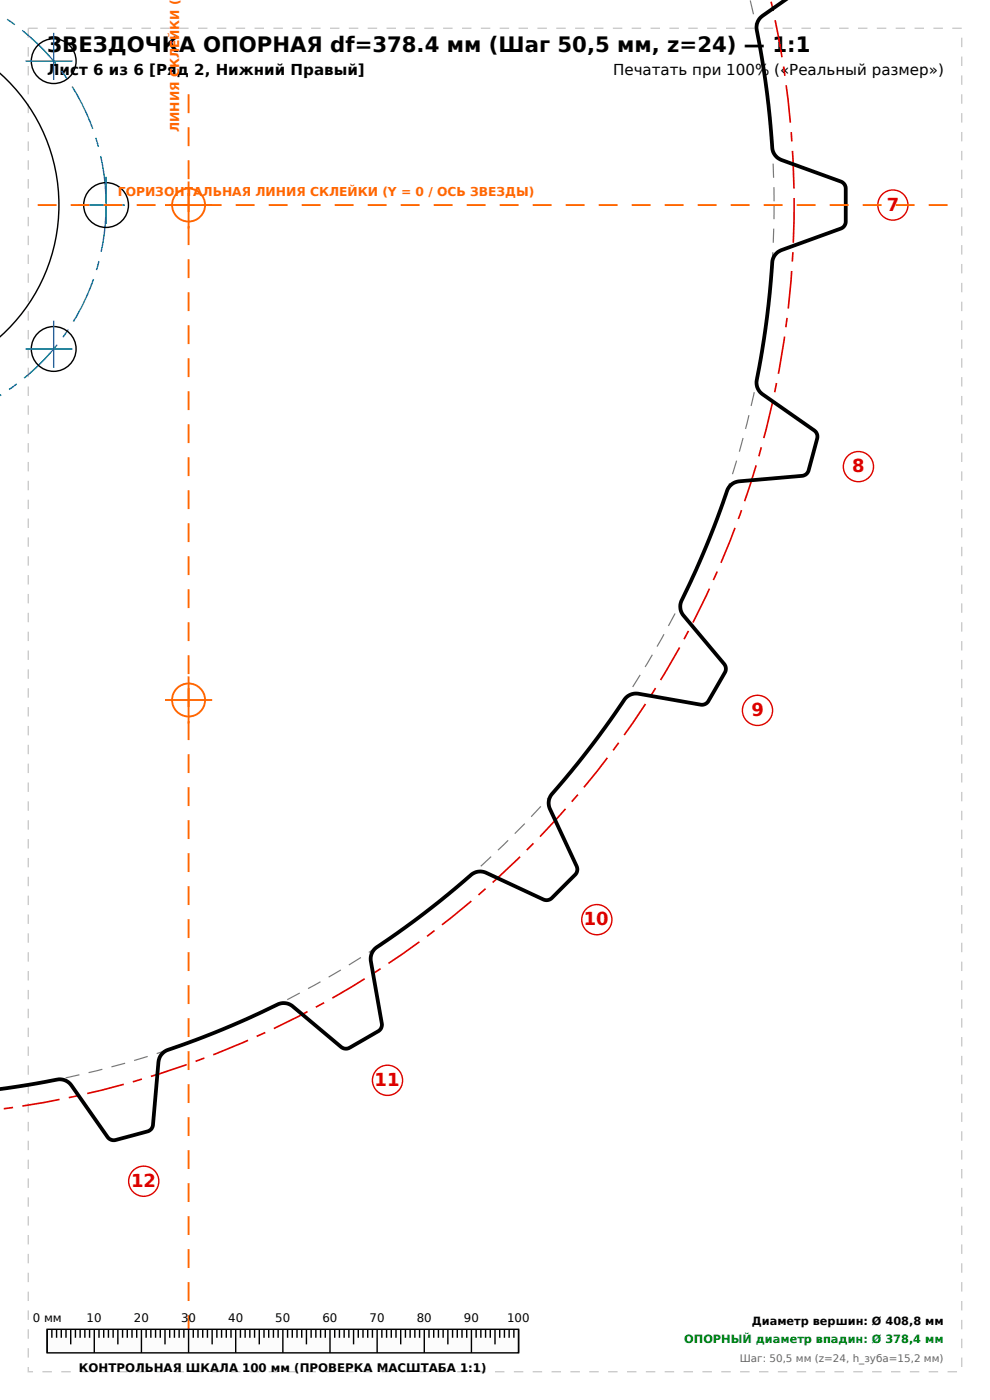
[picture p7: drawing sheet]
<svg xmlns="http://www.w3.org/2000/svg" width="210mm" height="297mm" viewBox="0 0 210 297" stroke-linecap="round" stroke-linejoin="round" font-family="sans-serif">
<path d="M6 6h198v285h-198z" fill="none" stroke="#ccc" stroke-width=".3" stroke-dasharray="2 2" stroke-linecap="butt"/>
<path d="M163.5 0a191.1 191.1 0 0 1 4.9 43.5M168.4 43.5a193.4 193.4 0 0 1-168.4 191.8M0 235.3h-.1" fill="none" stroke="#d00" stroke-width=".35" stroke-dasharray="8 2 2 2" stroke-linecap="butt"/>
<path d="M159.1 0a186.1 186.1 0 0 1 5.1 43.5M164.2 43.5a189.2 189.2 0 0 1-156.7 186.4M7.5 229.9l-7.5 1.1" fill="none" stroke="#777" stroke-width=".25" stroke-dasharray="3 2" stroke-linecap="butt"/>
<g fill="none" stroke="#000" stroke-width=".3">
<path d="M0 15.5a37.5 37.5 0 0 1-.1 56"/>
<circle cx="11.4" cy="13" r="4.8"/>
<circle cx="22.5" cy="43.5" r="4.8"/>
<circle cx="11.4" cy="74" r="4.8"/>
</g>
<path d="M-.1 3.1a47.4 47.4 0 0 1 22.6 40.4M5.4 13h12M11.4 7v12M22.5 37.5v12M16.5 43.5h12M22.5 43.5a47.4 47.4 0 0 1-22.6 40.4M5.4 74h12M11.4 68v12" fill="none" stroke="#06c" stroke-width=".3" stroke-dasharray="10 2 2 2" stroke-linecap="butt"/>
<path d="M166.6 0l-5 3.5a2.99 2.99 0 0 0-1.1 2.9l1.3 7.1a230.9 230.9 0 0 1 2.1 18.5 3.1 3.1 0 0 0 1.9 1.9l12.5 4.6 .6 .4 .3 .4 .2 .7v7l-.2 .8-.7 .6-12.9 4.7a2.98 2.98 0 0 0-1.8 2.6l-1.1 11.6-1.8 11.5a5.5 5.5 0 0 0-.3 3.2 3 3 0 0 0 1.2 1.6l10.9 7.7 .5 .5 .2 1.1-1.9 6.9-.4 .7-.8 .4-13.7 1.2a2.98 2.98 0 0 0-2.4 2l-3.1 8.5a205.6 205.6 0 0 1-6.6 15.1 2.94 2.94 0 0 0 .5 2.9l8.6 10.3 .3 .6 .1 .5-.2 .7-3.6 6.1-.6 .6-.9 .1-13.5-2.4a3 3 0 0 0-2.8 1.4l-3 4.4-4.3 5.8-3.9 4.9-4.2 4.9a2.99 2.99 0 0 0-.3 3.1l5.6 12.2 .2 .6-.4 1.1-5 5-.7 .4h-1l-12.3-5.7a2.98 2.98 0 0 0-3.2 .4l-9.7 8-10.2 7.3a3 3 0 0 0-1.3 3l2.3 13.2v.7l-.7 .9-6.1 3.6-1 .2-.7-.3-10.6-8.8a3 3 0 0 0-3-.3l-4.1 1.9a220.3 220.3 0 0 1-19.8 8 2.99 2.99 0 0 0-1.4 2.3l-1.2 13.3-.2 .7-.8 .7-6.9 1.8h-.9l-.8-.6-7.8-11.1a2.99 2.99 0 0 0-2.9-1.1l-12.2 2" fill="none" stroke="#000" stroke-width=".8"/>
<g fill="#fff" stroke="#d00" stroke-width=".3">
<circle cx="189.4" cy="43.5" r="3.2"/>
<circle cx="182.1" cy="99" r="3.2"/>
<circle cx="160.7" cy="150.7" r="3.2"/>
<circle cx="126.6" cy="195.1" r="3.2"/>
<circle cx="82.2" cy="229.2" r="3.2"/>
<circle cx="30.5" cy="250.6" r="3.2"/>
</g>
<path d="M40 20v262M8 43.5h194" fill="none" stroke="#f60" stroke-width=".4" stroke-dasharray="4 3" stroke-linecap="butt"/>
<g fill="none" stroke="#f60" stroke-width=".4">
<path d="M40 38.5v10M35 43.5h10M35 148.5h10M40 143.5v10"/>
<circle cx="40" cy="43.5" r="3.5"/>
<circle cx="40" cy="148.5" r="3.5"/>
</g>
<path d="M10 282h100v5h-100z" fill="#fcfcfc" stroke="#000" stroke-width=".3"/>
<g fill="none" stroke="#000" stroke-width=".3">
<path d="M10 282v5M11 282v1.8M12 282v1.8M13 282v1.8M14 282v1.8M15 282v3.2M16 282v1.8M17 282v1.8M18 282v1.8M19 282v1.8M20 282v5M21 282v1.8"/>
<path d="M22 282v1.8M23 282v1.8M24 282v1.8M25 282v3.2M26 282v1.8M27 282v1.8M28 282v1.8M29 282v1.8M30 282v5M31 282v1.8M32 282v1.8M33 282v1.8"/>
<path d="M34 282v1.8M35 282v3.2M36 282v1.8M37 282v1.8M38 282v1.8M39 282v1.8M40 282v5M41 282v1.8M42 282v1.8M43 282v1.8M44 282v1.8M45 282v3.2"/>
<path d="M46 282v1.8M47 282v1.8M48 282v1.8M49 282v1.8M50 282v5M51 282v1.8M52 282v1.8M53 282v1.8M54 282v1.8M55 282v3.2M56 282v1.8M57 282v1.8"/>
<path d="M58 282v1.8M59 282v1.8M60 282v5M61 282v1.8M62 282v1.8M63 282v1.8M64 282v1.8M65 282v3.2M66 282v1.8M67 282v1.8M68 282v1.8M69 282v1.8"/>
<path d="M70 282v5M71 282v1.8M72 282v1.8M73 282v1.8M74 282v1.8M75 282v3.2M76 282v1.8M77 282v1.8M78 282v1.8M79 282v1.8M80 282v5M81 282v1.8"/>
<path d="M82 282v1.8M83 282v1.8M84 282v1.8M85 282v3.2M86 282v1.8M87 282v1.8M88 282v1.8M89 282v1.8M90 282v5M91 282v1.8M92 282v1.8M93 282v1.8"/>
<path d="M94 282v1.8M95 282v3.2M96 282v1.8M97 282v1.8M98 282v1.8M99 282v1.8M100 282v5M101 282v1.8M102 282v1.8M103 282v1.8M104 282v1.8M105 282v3.2"/>
<path d="M106 282v1.8M107 282v1.8M108 282v1.8M109 282v1.8M110 282v5"/>
</g>
<text font-size="4.5" x="10" y="11">ЗВЕЗДОЧКА ОПОРНАЯ df=378.4 мм (Шаг 50,5 мм, z=24) — 1:1</text>
<g font-size="3.8" fill="#d00">
<text x="188.1" y="44.7">7</text>
<text x="180.8" y="100.2">8</text>
<text x="159.4" y="151.9">9</text>
<text x="123.8" y="196.3">10</text>
<text x="79.5" y="230.4">11</text>
<text x="27.8" y="251.8">12</text>
</g>
<g font-size="3.2">
<text x="10" y="16">Лист 6 из 6 [Ряд 2, Нижний Правый]</text>
<text x="130" y="16">Печатать при 100% («Реальный размер»)</text>
</g>
<g font-size="2.6" fill="#f60">
<text x="38" y="28" transform="rotate(-90 38 28)">ЛИНИЯ СКЛЕЙКИ (</text>
<text x="25" y="41.5">ГОРИЗОНТАЛЬНАЯ ЛИНИЯ СКЛЕЙКИ (Y = 0 / ОСЬ ЗВЕЗДЫ)</text>
</g>
<g font-size="2.5">
<text x="7" y="280.5">0 мм</text>
<text x="18.4" y="280.5">10</text>
<text x="28.4" y="280.5">20</text>
<text x="38.4" y="280.5">30</text>
<text x="48.4" y="280.5">40</text>
<text x="58.4" y="280.5">50</text>
<text x="68.4" y="280.5">60</text>
<text x="78.4" y="280.5">70</text>
<text x="88.4" y="280.5">80</text>
<text x="98.4" y="280.5">90</text>
<text x="107.6" y="280.5">100</text>
<text x="16.7" y="291">КОНТРОЛЬНАЯ ШКАЛА 100 мм (ПРОВЕРКА МАСШТАБА 1:1)</text>
</g>
<text font-size="2.4" x="159.5" y="281">Диаметр вершин: Ø 408,8 мм</text>
<text font-size="2.4" fill="#080" x="145.1" y="285">ОПОРНЫЙ диаметр впадин: Ø 378,4 мм</text>
<text font-size="2.2" fill="#666" x="156.9" y="289">Шаг: 50,5 мм (z=24, h_зуба=15,2 мм)</text>
</svg>
